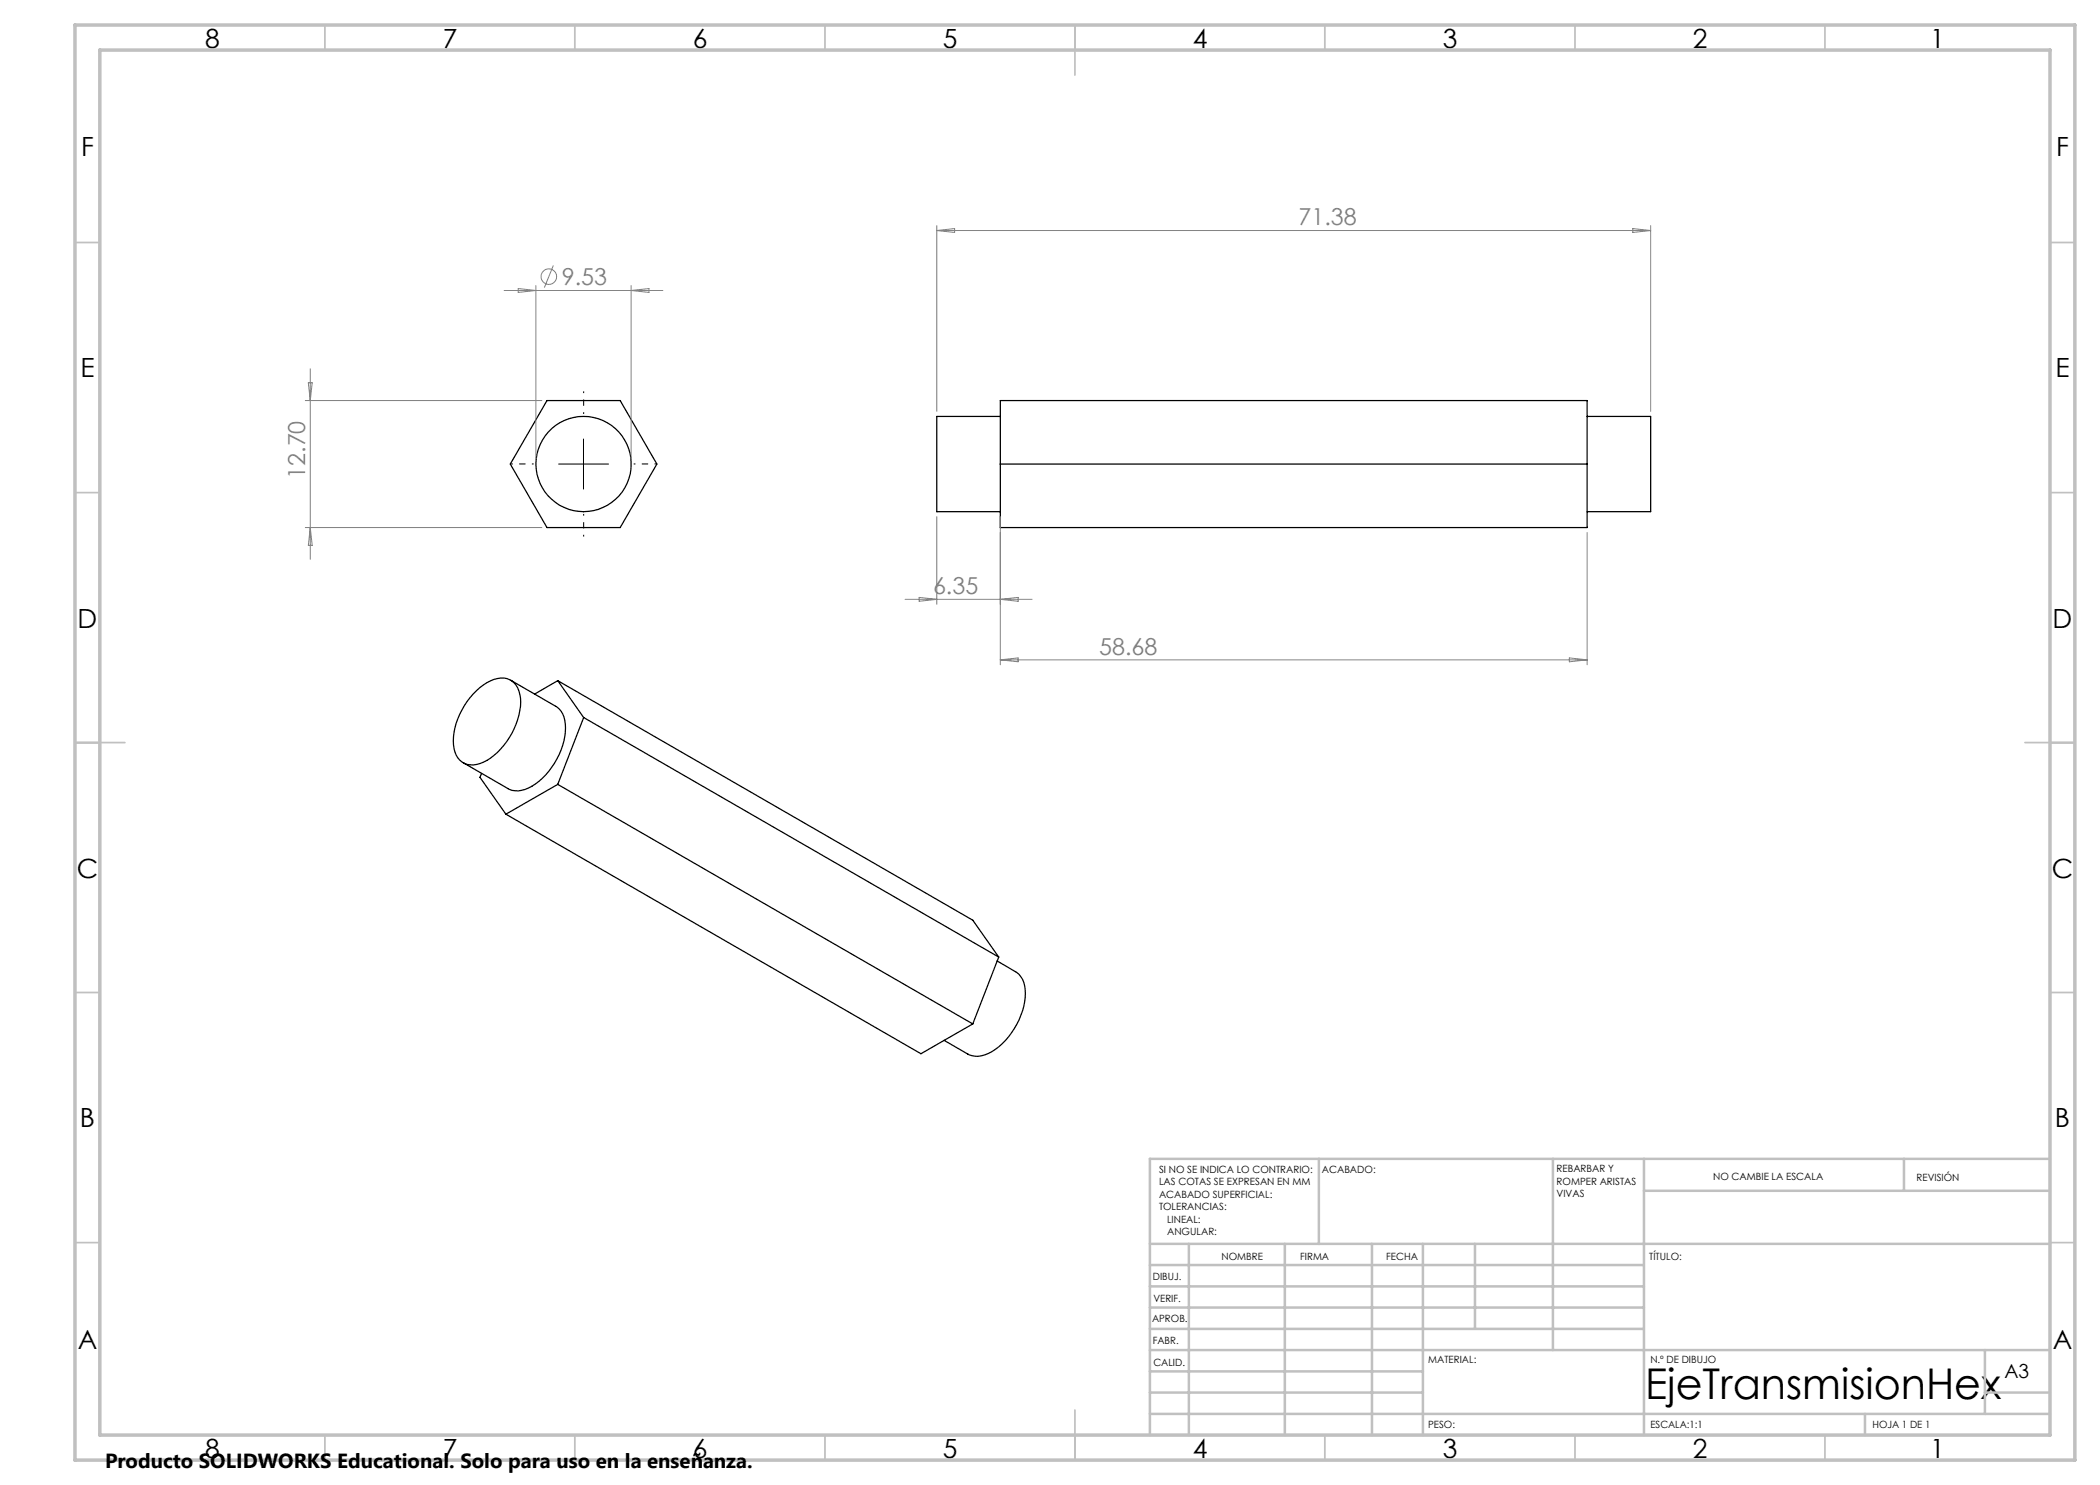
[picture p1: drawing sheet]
<svg xmlns="http://www.w3.org/2000/svg" width="420mm" height="297mm" viewBox="0 0 420 297" stroke-linecap="round" stroke-linejoin="round" font-family="sans-serif">
<g fill="none" stroke="#000" stroke-width=".25">
<path d="M109.4 80.1h14.6l7.4 12.7-7.4 12.7h-14.6l-7.3-12.7zM200.1 83.3h-12.7v19h12.7M200.1 80.1h117.3v25.4h-117.3zM200.1 92.8h117.3M317.4 83.3h12.7v19h-12.7M94.7 138.8a8.4 8.4 0 0 1 6.1-3.2 3.7 3.7 0 0 1 3.2 3.3 12.9 12.9 0 0 1-2.6 9.4 10.1 10.1 0 0 1-6.7 4.7 3.8 3.8 0 0 1-4-4 14.3 14.3 0 0 1 4-10.2zM102.2 136.1l8.9 5.1a4.5 4.5 0 0 1 2 4.4 14.5 14.5 0 0 1-7.4 12 4.3 4.3 0 0 1-4.1 .1l-9-5.2M111.5 136.1l-4.6 2.7M111.5 136.1l5.2 7.4M111.5 136.1l83.1 47.9 5.1 7.4M96.3 154.7l-.3 .8 5.2 7.3M111.5 156.9l-10.3 5.9"/>
<path d="M111.5 156.9l83.1 47.9M116.7 143.5l-5.2 13.4M116.7 143.5l83 47.9M101.2 162.8l83 47.9 10.4-5.9M199.4 192.2l3.7 2.1a4.5 4.5 0 0 1 2 4.4 14.6 14.6 0 0 1-7.5 12 4.3 4.3 0 0 1-4 .1l-4.8-2.7M199.7 191.4l-5.1 13.4"/>
<circle cx="116.7" cy="92.8" r="9.5"/>
</g>
<g fill="none" stroke="#808080" stroke-width=".2">
<path d="M100.8 58.1h31.8M103.6 57.7l3.6 .4-3.6 .4zM107.2 57.1v34.7M110.7 53.1l-1.8 4.4M126.2 57.1v34.7M126.2 58.1l3.6-.4v.8zM187.4 45.1v37.2M187.4 46.1h142.7M187.4 46.1l3.5-.4v.8zM326.6 45.7l3.5 .4-3.5 .4zM330.1 45.1v37.2M61.7 76.5h.7l-.3 3.6z"/>
<path d="M62.1 73.8v38.1M61.1 80.1h47.3M61.1 105.5h47.3M62.1 105.5l.3 3.6h-.7zM181 119.9h25.4M183.8 119.5l3.6 .4-3.6 .4zM187.4 103.3v17.6M200.1 103.3v29.7M200.1 119.9l3.5-.4v.8zM317.4 106.5v26.5M200.1 132l3.5-.4v.8zM200.1 132h117.3"/>
<path d="M313.9 131.6l3.5 .4-3.5 .4z"/>
<circle cx="109.8" cy="55.3" r="1.56"/>
</g>
<path d="M106.7 92.8h-4.5M116.7 82.8v-4.5M126.7 92.8h4.6M116.7 102.8v4.5" fill="none" stroke="#000" stroke-width=".2" stroke-dasharray="15.2 1.3 1.3 1.3" stroke-dashoffset="14.9" stroke-linecap="butt"/>
<path d="M111.7 92.8h10M116.7 87.8v10" fill="none" stroke="#000" stroke-width=".2"/>
<g fill="none" stroke="#c0c0c0" stroke-width=".35">
<path d="M65 5v5M115 5v5M165 5v5M215 5v10M265 5v5M315 5v5M365 5v5M15 48.5h5M410 48.5h5M15 98.5h5M410 98.5h5M15 148.5h10"/>
<path d="M405 148.5h10M15 198.5h5M410 198.5h5M15 248.5h5M410 248.5h5M65 287v5M115 287v5M165 287v5M215 282v10M265 287v5M315 287v5M365 287v5"/>
</g>
<g fill="none" stroke="#c0c0c0" stroke-width=".5">
<path d="M263.8 231.8v17M310.6 231.8v38.2M328.8 231.8v55.2M328.8 238.2h81.2M380.8 231.8v6.4M410 231.8h-180v55.2M230 248.8h180M230 257.3h98.8M230 253h98.8M237.8 248.8v38.2M257 248.8v38.2M274.4 248.8v38.2"/>
<path d="M284.6 248.8v38.2M295 248.8v17M230 265.8h98.8M230 261.5h98.8M230 278.5h54.6M230 274.3h54.6M230 270h180M397 278.5h13M397 270v12.8M230 282.8h180M373 282.8v4.2"/>
</g>
<path d="M15 5h400v287h-400zM20 10h390v277h-390z" fill="none" stroke="#c0c0c0" stroke-width=".7"/>
<text font-size="8.5" x="329" y="279.7">EjeTransmisionHex</text>
<g font-size="5.3">
<text x="41" y="9.5">8</text>
<text x="88.5" y="9.5">7</text>
<text x="138.5" y="9.5">6</text>
<text x="188.5" y="9.5">5</text>
<text x="238.5" y="9.5">4</text>
<text x="288.5" y="9.5">3</text>
<text x="338.5" y="9.5">2</text>
<text x="386" y="9.5">1</text>
<text x="16.2" y="31.2">F</text>
<text x="411.2" y="31.2">F</text>
<text x="16.1" y="75.5">E</text>
<text x="411.1" y="75.5">E</text>
<text x="15.5" y="125.5">D</text>
<text x="410.5" y="125.5">D</text>
<text x="15.4" y="175.5">C</text>
<text x="410.4" y="175.5">C</text>
<text x="16" y="225.5">B</text>
<text x="411" y="225.5">B</text>
<text x="15.5" y="269.7">A</text>
<text x="410.5" y="269.7">A</text>
<text x="41" y="291.5">8</text>
<text x="88.5" y="291.5">7</text>
<text x="138.5" y="291.5">6</text>
<text x="188.5" y="291.5">5</text>
<text x="238.5" y="291.5">4</text>
<text x="288.5" y="291.5">3</text>
<text x="338.5" y="291.5">2</text>
<text x="386" y="291.5">1</text>
</g>
<g font-size="4.7" fill="#808080">
<text x="259.7" y="45.1">71.38</text>
<text x="112.4" y="57">9.53</text>
<text x="61.1" y="95.8" transform="rotate(-90 61.1 95.8)">12.70</text>
<text x="186.6" y="118.8">6.35</text>
<text x="219.8" y="130.9">58.68</text>
</g>
<text font-size="4.1" x="21" y="293.7">Producto SOLIDWORKS Educational. Solo para uso en la enseñanza.</text>
<text font-size="3.9" x="400.9" y="275.5">A3</text>
<g font-size="2">
<text x="231.8" y="234.6">SI NO SE INDICA LO CONTRARIO:</text>
<text x="231.8" y="237.1">LAS COTAS SE EXPRESAN EN MM</text>
<text x="231.8" y="239.6">ACABADO SUPERFICIAL:</text>
<text x="264.4" y="234.6">ACABADO:</text>
<text x="311.3" y="234.5">REBARBAR Y</text>
<text x="311.3" y="237">ROMPER ARISTAS</text>
<text x="311.3" y="239.5">VIVAS</text>
<text x="342.6" y="236">NO CAMBIE LA ESCALA</text>
<text x="383.3" y="236.2">REVISIÓN</text>
<text x="231.8" y="242.1">TOLERANCIAS:</text>
<text x="233.4" y="244.6">LINEAL:</text>
<text x="233.4" y="247.1">ANGULAR:</text>
<text x="244.3" y="252">NOMBRE</text>
<text x="260" y="251.9">FIRMA</text>
<text x="277.2" y="251.9">FECHA</text>
<text x="329.9" y="251.9">TÍTULO:</text>
<text x="230.6" y="256.1">DIBUJ.</text>
<text x="230.7" y="260.3">VERIF.</text>
<text x="230.4" y="264.4">APROB.</text>
<text x="230.5" y="268.8">FABR.</text>
<text x="230.7" y="273.1">CALID.</text>
<text x="285.6" y="272.5">MATERIAL:</text>
<text x="330.1" y="272.5">N.º DE DIBUJO</text>
<text x="285.6" y="285.5">PESO:</text>
<text x="330.1" y="285.6">ESCALA:1:1</text>
<text x="374.5" y="285.6">HOJA 1 DE 1</text>
</g>
</svg>
